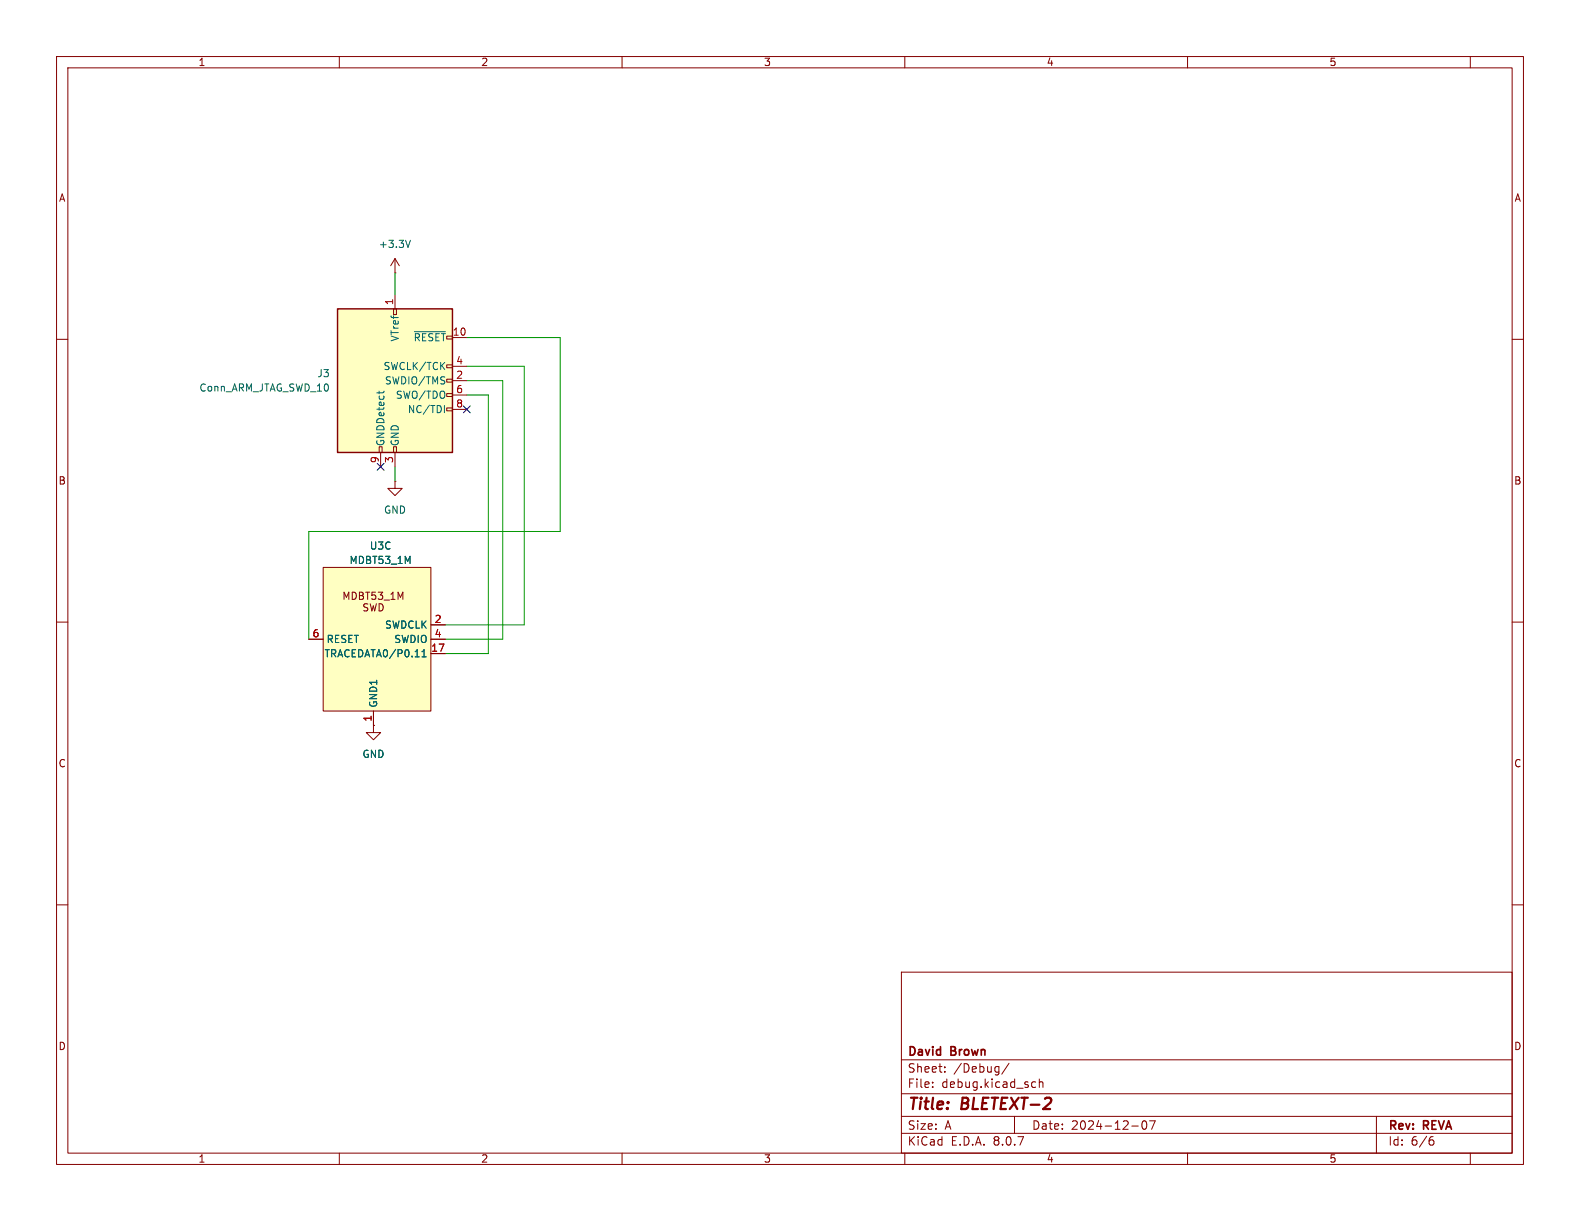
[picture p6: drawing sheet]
<svg xmlns="http://www.w3.org/2000/svg" width="279mm" height="216mm" viewBox="0 0 279 216" stroke-linecap="round" stroke-linejoin="round" font-family="sans-serif">
<g fill="none" stroke="#840000" stroke-width=".18">
<path d="M10 10h259.4v195.9h-259.4zM12 12h255.4v191.9h-255.4zM60 10v2M110 10v2M160 10v2M210 10v2M260 10v2M10 60h2M267.4 60h2M69.8 85.1v1.3h1.3l-1.3 1.2-1.2-1.2h1.2M69.8 85.1h.1M10 110h2"/>
<path d="M267.4 110h2M66 128.3v1.2h1.3l-1.3 1.3-1.2-1.3h1.2M66 128.3h.1M10 160h2M159.4 171.9h108v32h-108zM267.4 160h2M159.4 197.4h108M159.4 193.4h108M159.4 187.4h108M164.9 192.1v.2M164.9 191.4v.1M167.1 189.4v.2"/>
<path d="M167.1 188.7v.1M178.4 188l-1.3 1.9M179.4 197.4v3M182.7 191.3l.4 .1M183.1 192.2l-.4 .1M183.8 191.4l.2-.1 .4 .1v.9M183.8 190.8v1.5M200.1 199.1h1.2M202.1 198.3l.2-.1a.81 .81 0 0 1 .6 .6 .81 .81 0 0 1-.3 .8l-.2 .1a.81 .81 0 0 1-.3-1.4zM203.3 198.2h1l-.7 1.5M243.4 197.4v6.5M60 203.9v2"/>
<path d="M110 203.9v2M159.4 200.4h108M160 203.9v2M210 203.9v2M253 201.6h.4l.2 .2-.1 .5-.5 .2M253.4 201l-.4 .1M260 203.9v2"/>
</g>
<path d="M57.1 100.3h19.1v25.4h-19.1z" fill="#ffffc2"/>
<g fill="none" stroke="#840000" stroke-width=".18">
<path d="M69.8 48.3h.1M69.8 45.7l-.7 1.3M69.8 45.7v2.6M69.8 45.7l.8 1.3M54.6 113h2.5M57.1 100.3h19.1v25.4h-19.1zM60.8 106v-1.3l.5 .9 .4-.9v1.3M62.3 104.7a.64 .64 0 0 1 .7 .6 .64 .64 0 0 1-.7 .7zM63.6 104.7h.4l.2 .3-.2 .3 .2 .1 .1 .3-.3 .3h-.4zM63.6 105.3h.4M64.6 104.7h.8M65 104.7v1.3"/>
<path d="M65 106.8h-.4l-.2 .1v.3l.5 .3 .1 .3-.2 .2h-.5M65.5 106.8l.3 1.2 .2-.9 .3 .9 .3-1.2M66.4 104.7h-.6l-.1 .6 .2-.1 .4 .1 .2 .1-.1 .5-.2 .1-.5-.1M66.9 104.7h.8l-.5 .5 .4 .1v.6l-.2 .1-.5-.1M67 106.8a.64 .64 0 0 1 .8 .6 .64 .64 0 0 1-.8 .6zM67.9 106.1h1M69.1 106h.7M69.1 105.1l.4-.4v1.3M70.4 106v-1.3l.4 .9 .4-.9v1.3M76.2 115.6h2.5M76.2 110.5h2.5M76.2 113h2.5"/>
<path d="M66 125.7v2.6"/>
</g>
<path d="M72.6 42.5l-.5 1.3M74.6 116.1h.7M74.6 115.2l.4-.3v1.2" fill="none" stroke="#006464" stroke-width=".18"/>
<path d="M59.7 54.6h20.3v25.4h-20.3z" fill="#ffffc2"/>
<path d="M59.7 54.6h20.3v25.4h-20.3z" fill="none" stroke="#840000" stroke-width=".25"/>
<g fill="none" stroke="#840000" stroke-width=".18">
<path d="M69.6 54.6h.5v1h-.5zM69.8 52.1v2.5M80 59.7h2.5M67.1 79h.5v1h-.5zM69.6 79h.5v1h-.5zM79 64.5h1v.5h-1zM79 69.6h1v.5h-1zM79 67.1h1v.5h-1zM79 72.1h1v.5h-1zM80 67.3h2.5M80 64.8h2.5M80 69.9h2.5"/>
<path d="M80 72.4h2.5M67.3 80v2.6M69.8 80v2.6M54.6 113h2.5M76.2 115.6h2.5M76.2 110.5h2.5M76.2 113h2.5M66 128.3h.1M66 125.7v2.6"/>
</g>
<path d="M73.3 58.6h5.5M67 69.2v.4M67.9 69.2l-.1 .2M78.6 71.7v1.3M74.6 116.1h.7M74.6 115.2l.4-.3v1.2" fill="none" stroke="#006464" stroke-width=".18"/>
<path d="M69.8 48.3v3.8M82.5 59.7h16.6v34.3h-44.5v19M82.5 64.8h10.2v45.7h-14M82.5 69.9h3.9v45.7h-7.7M82.5 67.3h6.4v45.7h-10.2M69.8 82.6v2.5" fill="none" stroke="#009600" stroke-width=".18"/>
<path d="M81.9 71.8l1.3 1.2M83.2 71.8l-1.3 1.2M66.7 81.9l1.2 1.3M67.9 81.9l-1.2 1.3" fill="none" stroke="#000084" stroke-width=".18"/>
<g font-size="2.8" fill="#840000">
<text x="160.4" y="196.8">Title:</text>
<text x="170.1" y="196.8">BLETEXT-2</text>
</g>
<g font-size="2.1" fill="#840000">
<text x="160.4" y="189.9">Sheet:</text>
<text x="160.4" y="187.1">David</text>
<text x="168.2" y="187.1">Brown</text>
<text x="168.6" y="189.9">/Debug/</text>
<text x="160.4" y="192.6">File:</text>
<text x="166.5" y="192.6">debug.kicad_sch</text>
<text x="160.4" y="202.8">KiCad</text>
<text x="160.4" y="200">Size:</text>
<text x="167.1" y="200">A</text>
<text x="168.1" y="202.8">E.D.A.</text>
<text x="175.7" y="202.8">8.0.7</text>
<text x="182.4" y="200">Date:</text>
<text x="189.4" y="200">2024-12-07</text>
<text x="245.4" y="200.2">Rev:</text>
<text x="245.4" y="202.8">Id:</text>
<text x="249.5" y="202.8">6/6</text>
<text x="251.8" y="200.2">REVA</text>
</g>
<g font-size="1.8" fill="#840000">
<text x="35" y="11.9">1</text>
<text x="85" y="11.9">2</text>
<text x="135" y="11.9">3</text>
<text x="185" y="11.9">4</text>
<text x="235" y="11.9">5</text>
<text x="10.3" y="35.9">A</text>
<text x="267.7" y="35.9">A</text>
<text x="10.3" y="85.9">B</text>
<text x="267.7" y="85.9">B</text>
<text x="10.3" y="135.9">C</text>
<text x="267.7" y="135.9">C</text>
<text x="10.3" y="185.9">D</text>
<text x="267.7" y="185.9">D</text>
<text x="35" y="205.8">1</text>
<text x="85" y="205.8">2</text>
<text x="135" y="205.8">3</text>
<text x="185" y="205.8">4</text>
<text x="235" y="205.8">5</text>
</g>
<g font-size="1.8" fill="#006464">
<text x="66.9" y="44">+3.3V</text>
<text x="67.7" y="65.6">SWCLK/TCK</text>
<text x="70.7" y="60.5" transform="rotate(-90 70.7 60.5)">VTref</text>
<text x="73" y="60.6">~{RESET}</text>
<text x="35.2" y="69.4">Conn_ARM_JTAG_SWD_10</text>
<text x="56" y="66.9">J3</text>
<text x="68" y="68.2">SWDIO/TMS</text>
<text x="69.9" y="70.7">SWO/TDO</text>
<text x="72" y="73.3">NC/TDI</text>
<text x="68.2" y="79" transform="rotate(-90 68.2 79)">GNDDetect</text>
<text x="70.7" y="79" transform="rotate(-90 70.7 79)">GND</text>
<text x="67.8" y="91">GND</text>
<text x="61.7" y="99.9">MDBT53_1M</text>
<text x="65.3" y="97.4">U3C</text>
<text x="57.7" y="113.9">RESET</text>
<text x="68" y="111.4">SWDCLK</text>
<text x="69.6" y="113.9">SWDIO</text>
<text x="57.3" y="116.4">TRACEDATA0/P0.11</text>
<text x="66.9" y="125.2" transform="rotate(-90 66.9 125.2)">GND1</text>
<text x="64" y="134.2">GND</text>
</g>
<g font-size="1.8" fill="#a90000">
<text x="69.6" y="54" transform="rotate(-90 69.6 54)">1</text>
<text x="80" y="59.4">10</text>
<text x="80.6" y="64.5">4</text>
<text x="80.6" y="67.1">2</text>
<text x="80.6" y="69.6">6</text>
<text x="80.6" y="72.1">8</text>
<text x="67.1" y="82" transform="rotate(-90 67.1 82)">9</text>
<text x="69.6" y="82" transform="rotate(-90 69.6 82)">3</text>
<text x="55.2" y="112.8">6</text>
<text x="76.8" y="110.2">2</text>
<text x="76.8" y="112.8">4</text>
<text x="76.2" y="115.3">17</text>
<text x="65.8" y="127.7" transform="rotate(-90 65.8 127.7)">1</text>
</g>
</svg>
